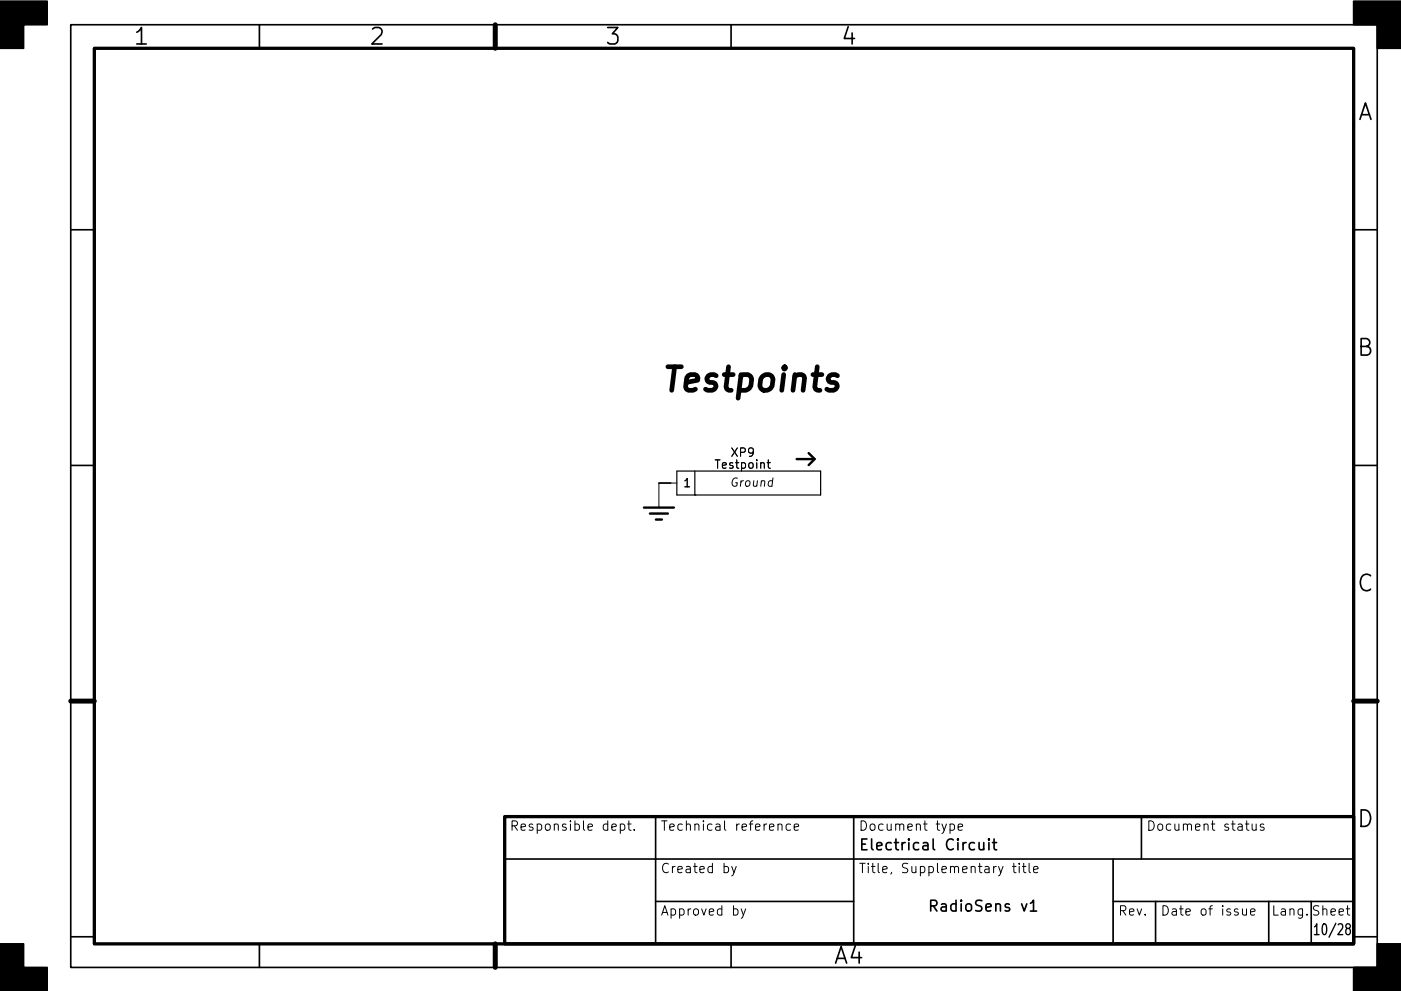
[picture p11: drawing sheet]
<svg xmlns="http://www.w3.org/2000/svg" width="297mm" height="210mm" viewBox="0 0 297 210" stroke-linecap="round" stroke-linejoin="round" font-family="sans-serif">
<g fill="none" stroke="#000" stroke-width=".35">
<path d="M15 5.2h277v200.1h-277zM55 5.2v5M105 5.2v5M155 5.2v5M15 48.7h5M287 48.7h5M15 98.7h5M287 98.7h5M15 148.7h5M287 148.7h5M139 173.3v27M181 173.3v27"/>
<path d="M206.6 178.9l-.7-.1-.4 .4v.7l.2 .3 .2 .1 .7-.1M207.6 178.8l.1 1.4a.62 .62 0 0 0 .9-.1M208.6 178.8v1.5M209.7 178l-.1 .1 .1 .1 .1-.1-.1-.1v.2M209.7 178.8v1.5M210.4 178.8h.9M210.8 178v2l.1 .2 .4 .1M242 173.3v9M15 198.7h5M107 182.3h180M139 191.3h42M218.5 191.7l.6-.7v2.3"/>
<path d="M218.5 193.3h1.3M236 191.3h51M236 182.3v18M245 191.3v9M269 191.3v9M278 191.3v9M287 198.7h5M55 200.3v5M105 200.3v5M155 200.3v5"/>
</g>
<path d="M20 10.2h267v190.1h-267zM107 173.3h180v27h-180z" fill="none" stroke="#000" stroke-width=".7"/>
<path d="M105 5.2v5M15 148.7h5M287 148.7h5M105 200.3v5" fill="none" stroke="#000" stroke-width="1.1"/>
<path d="M0 .2h10v5h-5v5h-5zM287 .2h10v10h-5v-5h-5zM0 200.3h5v5h5v5h-10zM292 200.3h5v10h-10v-5h5z" fill="#000" stroke="#000" stroke-width=".35"/>
<g fill="none" stroke="#000" stroke-width=".21">
<path d="M162.6 98.2h.7M162.9 97.6v1.5l.4 .3M143.5 102.5h-3.8v5.2M131.5 174.9l.6-.1 .4 .4v.6l-.2 .3h-.8M131.5 174.8v2M133 174.8h.8M133.3 174.2v1.7l.1 .2 .4 .1M134.5 176v.2M164.9 175a.5 .5 0 0 1 .9 .1v1.1M167.6 174.9l-.6-.1-.3 .4v.6l.2 .3h.7M168.4 175.5l.9-.2-.1-.4-.5-.1-.3 .3 .1 1h.7M201.4 174.9l.6-.1 .4 .4v.6l-.2 .3h-.8"/>
<path d="M203.1 175.5l1-.2-.1-.4-.6-.1-.3 .3 .1 1h.8M264 174.8h.8M264.3 174.2v1.7l.1 .2 .4 .1M265.5 174.8l.1 1.3a.54 .54 0 0 0 .7-.1M266.3 174.8v1.4M267.9 174.9l-.4-.1-.3 .3 .1 .3 .6 .2v.5h-.7M155.1 183.8l.5 1.4M156.1 183.8l-.7 1.8-.3 .2M157.1 192.8l.5 1.4M158.1 192.8l-.7 1.8-.3 .2M214.7 183.8h.7M214.9 183.2v1.7l.1 .2 .4 .1"/>
<path d="M216.1 183.2v.2M216.1 183.8v1.4M216.8 183.8h.7M217 183.2v1.7l.1 .2 .4 .1M218.2 183.2v1.7l.3 .3M219.1 184.5l1-.2-.1-.4-.6-.1-.3 .3 .1 1h.8M263.4 192.8l.1 1.3a.54 .54 0 0 0 .8-.1M264.3 192.8v1.4M265.1 193.5l1-.2-.1-.4-.6-.1-.3 .3 .1 1h.8"/>
</g>
<path d="M168.9 97.4h3.8M171.4 96.1l1.3 1.3-1.3 1.3M136.5 107.7h6.4M137.8 109h3.8M139.1 110.2h1.2" fill="none" stroke="#000" stroke-width=".51"/>
<path d="M143.5 99.9h30.5v5.1h-30.5zM147.3 99.9v5.1M147.3 105h.1" fill="none" stroke="#000" stroke-width=".25"/>
<text font-size="7" x="139.8" y="83">Testpoints</text>
<g font-size="4.9">
<text x="28.6" y="9.5">1</text>
<text x="78.6" y="9.5">2</text>
<text x="128.6" y="9.5">3</text>
<text x="178.6" y="9.5">4</text>
<text x="287.7" y="25.5">A</text>
<text x="287.7" y="75.5">B</text>
<text x="287.7" y="125.5">C</text>
<text x="287.7" y="175.5">D</text>
<text x="176.9" y="204.5">A4</text>
</g>
<g font-size="3.2">
<text x="182" y="180.4">Electrical Circuit</text>
<text x="198" y="193.4">RadioSens v1</text>
<text x="279.5" y="198.4">10/28</text>
</g>
<g font-size="2.8">
<text x="108" y="176.3">Responsible dept.</text>
<text x="140" y="176.3">Technical reference</text>
<text x="182" y="176.3">Document type</text>
<text x="243" y="176.3">Document status</text>
<text x="140" y="185.3">Created by</text>
<text x="182" y="185.3">Title, Supplementary title</text>
<text x="140" y="194.3">Approved by</text>
<text x="237" y="194.3">Rev.</text>
<text x="246" y="194.3">Date of issue</text>
<text x="269.5" y="194.3">Lang. Sheet</text>
</g>
<g font-size="2.5">
<text x="151.9" y="99.4">Testpoint</text>
<text x="155.1" y="96.9">XP9</text>
<text x="144.8" y="103.4">1</text>
<text x="154.7" y="103.3">Ground</text>
</g>
</svg>
